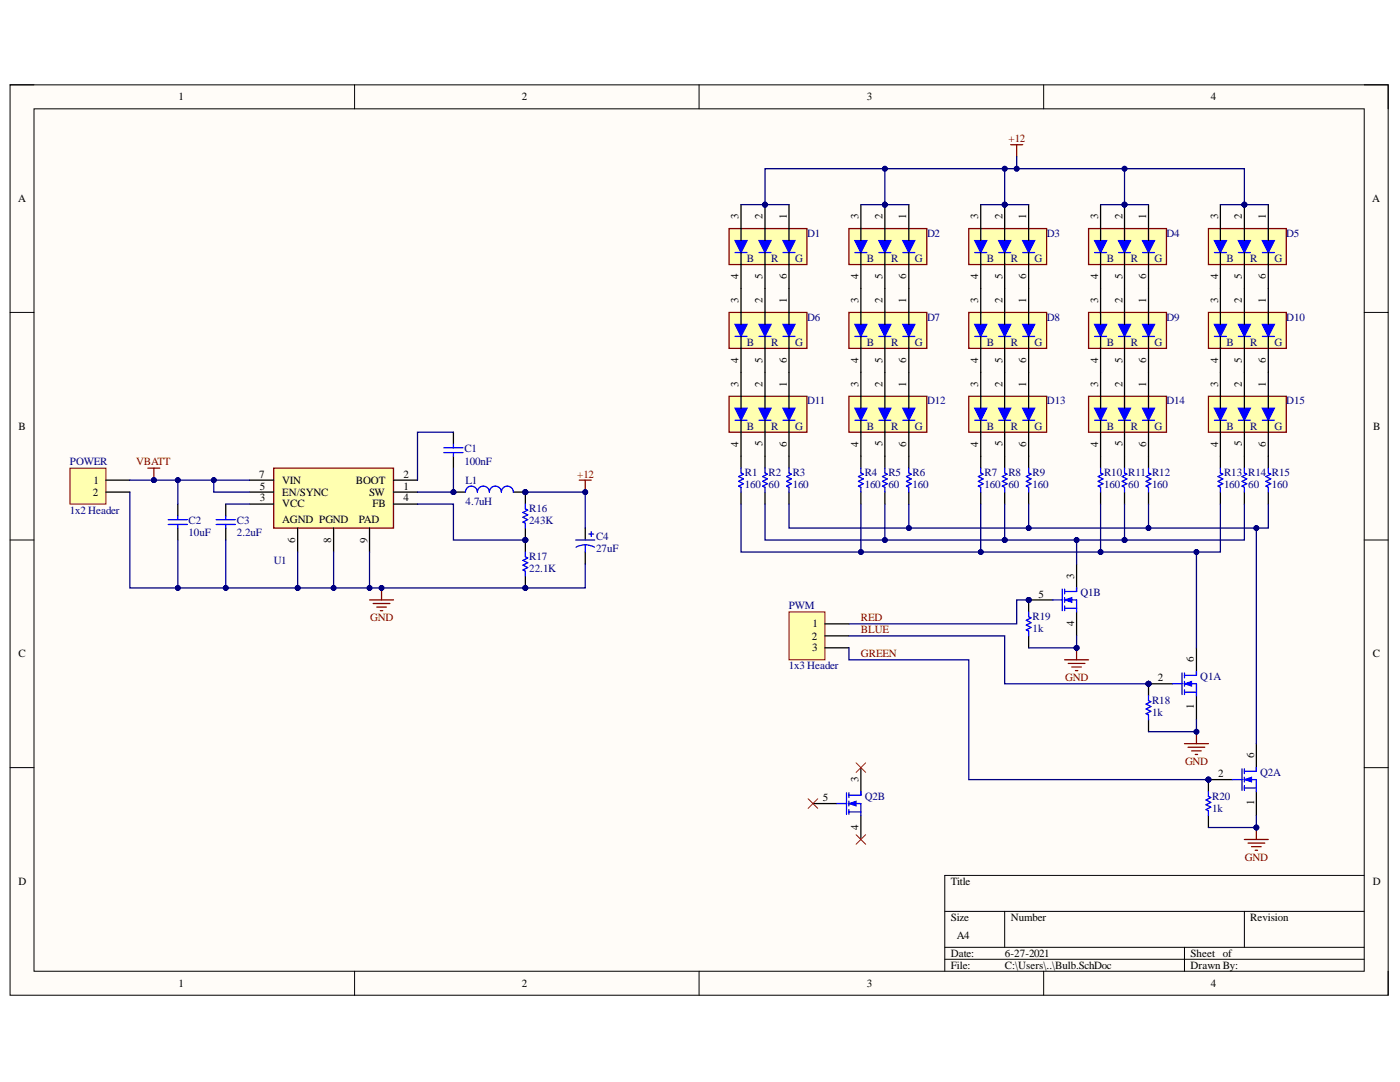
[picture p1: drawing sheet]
# Altium project PIL.PrjPcb
1 sheet, 45 parts. Net scope: global (net labels, ports and power ports of the same name join across sheets).
Board file: PCB1.PcbDoc

## Sheet Bulb.SchDoc
size A4; SheetNumber: 1; SheetTotal: 1

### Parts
C1  value 100nF  [0603 - Capacitor]  (hidden comment: Capacitor - Nonpolarized)
C2  value 10uF  [0603 - Capacitor]  (hidden comment: Capacitor - Nonpolarized)
C3  value 2.2uF  [0603 - Capacitor]  (hidden comment: Capacitor - Nonpolarized)
C4  value 27uF  [OCVZ0606 - CAPACITOR]  (hidden comment: Capacitor - Polarized)
D1  RGB LED- Indiv  [RGB-6]  (value not drawn)
D2  RGB LED- Indiv  [RGB-6]  (value not drawn)
D3  RGB LED- Indiv  [RGB-6]  (value not drawn)
D4  RGB LED- Indiv  [RGB-6]  (value not drawn)
D5  RGB LED- Indiv  [RGB-6]  (value not drawn)
D6  RGB LED- Indiv  [RGB-6]  (value not drawn)
D7  RGB LED- Indiv  [RGB-6]  (value not drawn)
D8  RGB LED- Indiv  [RGB-6]  (value not drawn)
D9  RGB LED- Indiv  [RGB-6]  (value not drawn)
D10  RGB LED- Indiv  [RGB-6]  (value not drawn)
D11  RGB LED- Indiv  [RGB-6]  (value not drawn)
D12  RGB LED- Indiv  [RGB-6]  (value not drawn)
D13  RGB LED- Indiv  [RGB-6]  (value not drawn)
D14  RGB LED- Indiv  [RGB-6]  (value not drawn)
D15  RGB LED- Indiv  [RGB-6]  (value not drawn)
L1  value 4.7uH  [PA4340 - Inductor]  (hidden comment: Inductor)
POWER  1x2 Header  [B2B-XH]
PWM  1x3 Header  [B3B-XH]
Q1  BSD235NH6327XTSA1  [BSD235NH6327XTSA1]  (value not drawn)  (parts A,B of 2)
Q2  BSD235NH6327XTSA1  [BSD235NH6327XTSA1]  (value not drawn)  (parts A,B of 2)
R1  value 160  [1206 - Resistor]  (hidden comment: Resistor)
R2  value 60  [0603 - Resistor]  (hidden comment: Resistor)
R3  value 160  [1206 - Resistor]  (hidden comment: Resistor)
R4  value 160  [1206 - Resistor]  (hidden comment: Resistor)
R5  value 60  [0603 - Resistor]  (hidden comment: Resistor)
R6  value 160  [1206 - Resistor]  (hidden comment: Resistor)
R7  value 160  [1206 - Resistor]  (hidden comment: Resistor)
R8  value 60  [0603 - Resistor]  (hidden comment: Resistor)
R9  value 160  [1206 - Resistor]  (hidden comment: Resistor)
R10  value 160  [1206 - Resistor]  (hidden comment: Resistor)
R11  value 60  [0603 - Resistor]  (hidden comment: Resistor)
R12  value 160  [1206 - Resistor]  (hidden comment: Resistor)
R13  value 160  [1206 - Resistor]  (hidden comment: Resistor)
R14  value 60  [0603 - Resistor]  (hidden comment: Resistor)
R15  value 160  [1206 - Resistor]  (hidden comment: Resistor)
R16  value 243K  [0603 - Resistor]  (hidden comment: Resistor)
R17  value 22.1K  [0603 - Resistor]  (hidden comment: Resistor)
R18  value 1k  [1206 - Resistor]  (hidden comment: Resistor)
R19  value 1k  [1206 - Resistor]  (hidden comment: Resistor)
R20  value 1k  [1206 - Resistor]  (hidden comment: Resistor)
U1  LMR23625CDDAR  [LMR23625CDDAR]  (value not drawn)

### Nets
+12: C4.1 D1.1 D1.2 D1.3 D2.1 D2.2 D2.3 D3.1 D3.2 D3.3 D4.1 D4.2 D4.3 D5.1 D5.2 D5.3 L1.2 R16.2
GND: C2.1 C3.1 C4.2 POWER.2 Q1.1(S) Q1.4(S) Q2.1(S) R17.1 R18.1 R19.1 R20.1 U1.6(AGND) U1.8(PGND) U1.9(PAD)
VBATT: C2.2 POWER.1 U1.5(EN/SYNC) U1.7(VIN)
BLUE: PWM.2 Q1.2(G) R18.2
GREEN: PWM.3 Q2.2(G) R20.2
RED: PWM.1 Q1.5(G) R19.2
NetC1_1: C1.1 L1.1 U1.1(SW)
NetC1_2: C1.2 U1.2(BOOT)
NetC3_2: C3.2 U1.3(VCC)
NetD1_4: D1.4 D6.3
NetD1_5: D1.5 D6.2
NetD1_6: D1.6 D6.1
NetD2_4: D2.4 D7.3
NetD2_5: D2.5 D7.2
NetD2_6: D2.6 D7.1
NetD3_4: D3.4 D8.3
NetD3_5: D3.5 D8.2
NetD3_6: D3.6 D8.1
NetD4_4: D4.4 D9.3
NetD4_5: D4.5 D9.2
NetD4_6: D4.6 D9.1
NetD5_4: D5.4 D10.3
NetD5_5: D5.5 D10.2
NetD5_6: D5.6 D10.1
NetD6_4: D6.4 D11.3
NetD6_5: D6.5 D11.2
NetD6_6: D6.6 D11.1
NetD7_4: D7.4 D12.3
NetD7_5: D7.5 D12.2
NetD7_6: D7.6 D12.1
NetD8_4: D8.4 D13.3
NetD8_5: D8.5 D13.2
NetD8_6: D8.6 D13.1
NetD9_4: D9.4 D14.3
NetD9_5: D9.5 D14.2
NetD9_6: D9.6 D14.1
NetD10_4: D10.4 D15.3
NetD10_5: D10.5 D15.2
NetD10_6: D10.6 D15.1
NetD11_4: D11.4 R1.2
NetD11_5: D11.5 R2.2
NetD11_6: D11.6 R3.2
NetD12_4: D12.4 R4.2
NetD12_5: D12.5 R5.2
NetD12_6: D12.6 R6.2
NetD13_4: D13.4 R7.2
NetD13_5: D13.5 R8.2
NetD13_6: D13.6 R9.2
NetD14_4: D14.4 R10.2
NetD14_5: D14.5 R11.2
NetD14_6: D14.6 R12.2
NetD15_4: D15.4 R13.2
NetD15_5: D15.5 R14.2
NetD15_6: D15.6 R15.2
NetQ1_3: Q1.3(D) R2.1 R5.1 R8.1 R11.1 R14.1
NetQ1_6: Q1.6(D) R1.1 R4.1 R7.1 R10.1 R13.1
NetQ2_6: Q2.6(D) R3.1 R6.1 R9.1 R12.1 R15.1
NetR16_1: R16.1 R17.2 U1.4(FB)

Not connected (* = marked no-connect by the designer): Q2 3(D)* 4(S)* 5(G)*
